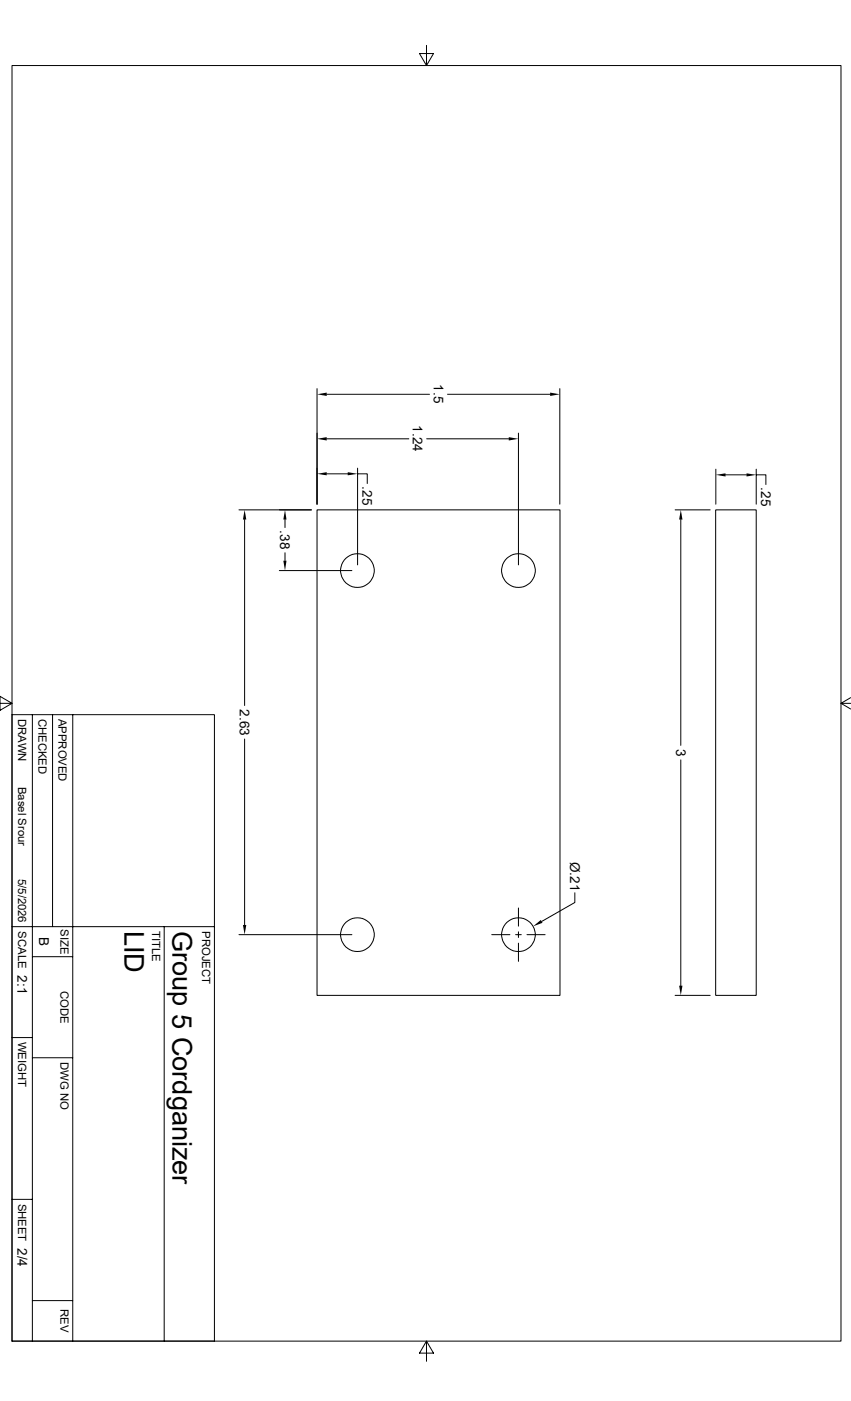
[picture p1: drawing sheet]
<svg xmlns="http://www.w3.org/2000/svg" width="216mm" height="356mm" viewBox="0 0 216 356" stroke-linecap="round" stroke-linejoin="round" font-family="sans-serif">
<g fill="none" stroke="#000" stroke-width=".25">
<path d="M3 16.6h210.4v323.8h-210.4zM108.2 11.5v5.1l1.8-3h-3.6l1.8 3M80.4 98.6v29.4M142 98.6v29.4M82.9 100.1h26.1M82.9 111.4h20.8M90.7 118.8v24.6M108.2 111.4h20.9M113.5 100.1h26.1M131.5 109.9v33.5M181.6 119.1v8.9M191.9 119.1v8.9"/>
<path d="M60.6 129.4h18.4M62.1 131.9v47.2M72.3 131.9v2M80.4 129.4h61.7v123.2h-61.7zM82.9 120.3h5.3M90.7 120.3h2.5v2.4M171.3 129.4h8.9M172.7 131.9v57.3M181.6 129.4h10.3v123.2h-10.3zM184.1 120.5h5.3M191.9 120.5h2.4v2.5M70.9 144.8h18.4"/>
<path d="M72.3 140.3v2M0 178.5h3l-3-1.8v3.6l3-1.8M213.4 178.5l2.4 1.5M215.8 177.1l-2.4 1.4h2.4M3 181.4h51.4v159h-51.4zM8.2 181.4v159M13.3 181.4v53.8M18.5 181.4v159M62.1 187.6v47.2M172.7 192.9v57.3M3 235.2h51.4M41.7 235.2v105.2"/>
<path d="M60.6 237.2h28.7M124.8 237.2h4.6M130.8 237.2h1.4M131.5 230.5v4.6M131.5 236.5v1.5M131.5 239.4v4.6M133.7 237.2h4.6M145.8 226.6v2.5l-8.4 4.8M8.2 242.8h10.3M171.3 252.6h8.9M3 263.4h5.2M8.2 268.5h10.3"/>
<path d="M3 304.4h5.2M8.2 330.1h10.3M108.2 340.4l-1.8 3.1h3.6l-1.8-3.1v5.1"/>
<circle cx="90.7" cy="144.8" r="4.3"/>
<circle cx="131.5" cy="144.8" r="4.3"/>
<circle cx="90.7" cy="237.2" r="4.3"/>
<circle cx="131.5" cy="237.2" r="4.3"/>
</g>
<g fill="#000">
<path d="M80.4 100.1l2.5-.4v.8zM139.6 99.7l2.4 .4-2.4 .4zM80.4 111.4l2.5-.4v.8zM80.4 120.3l2.5-.5v.8zM88.2 119.8l2.5 .5-2.5 .3zM129.1 111l2.4 .4-2.4 .4zM62.1 129.4l.4 2.5h-.9zM72.3 129.4l.4 2.5h-.8zM172.7 129.4l.4 2.5h-.8zM181.6 120.5l2.5-.4v.8zM189.4 120.1l2.5 .4-2.5 .4zM71.9 142.3h.8l-.4 2.5z"/>
<path d="M61.6 234.8h.9l-.4 2.4zM135.3 235.1l1.9-1.6 .4 .7zM172.3 250.2h.8l-.4 2.4z"/>
</g>
<g font-size="6.9">
<text x="31.6" y="236.3" transform="rotate(90 31.6 236.3)">LID</text>
<text x="43.7" y="236.3" transform="rotate(90 43.7 236.3)">Group 5 Cordganizer</text>
</g>
<g font-size="3.4">
<text x="110" y="97.6" transform="rotate(90 110 97.6)">1.5</text>
<text x="104.7" y="108" transform="rotate(90 104.7 108)">1.24</text>
<text x="91.9" y="123.4" transform="rotate(90 91.9 123.4)">.25</text>
<text x="193.1" y="123.7" transform="rotate(90 193.1 123.7)">.25</text>
<text x="71.1" y="134.6" transform="rotate(90 71.1 134.6)">.38</text>
<text x="60.8" y="180" transform="rotate(90 60.8 180)">2.63</text>
<text x="171.5" y="190.1" transform="rotate(90 171.5 190.1)">3</text>
<text x="144.7" y="218.7" transform="rotate(90 144.7 218.7)">Ø.21</text>
<text x="9.9" y="237.9" transform="rotate(90 9.9 237.9)">B</text>
<text x="4.4" y="247.5" transform="rotate(90 4.4 247.5)">2:1</text>
<text x="4.4" y="316.8" transform="rotate(90 4.4 316.8)">2/4</text>
</g>
<g font-size="2.9">
<text x="4.6" y="182.4" transform="rotate(90 4.6 182.4)">DRAWN</text>
<text x="9.7" y="182.4" transform="rotate(90 9.7 182.4)">CHECKED</text>
<text x="14.9" y="182.4" transform="rotate(90 14.9 182.4)">APPROVED</text>
<text x="4.6" y="199.6" transform="rotate(90 4.6 199.6)">Basel Srour</text>
<text x="4.6" y="223" transform="rotate(90 4.6 223)">5/5/2026</text>
<text x="4.6" y="236.4" transform="rotate(90 4.6 236.4)">SCALE</text>
<text x="15.4" y="235.8" transform="rotate(90 15.4 235.8)">SIZE</text>
<text x="38.6" y="236.3" transform="rotate(90 38.6 236.3)">TITLE</text>
<text x="51.3" y="236.3" transform="rotate(90 51.3 236.3)">PROJECT</text>
<text x="15.4" y="251.5" transform="rotate(90 15.4 251.5)">CODE</text>
<text x="4.6" y="264.4" transform="rotate(90 4.6 264.4)">WEIGHT</text>
<text x="15.4" y="269.5" transform="rotate(90 15.4 269.5)">DWG NO</text>
<text x="4.6" y="305.5" transform="rotate(90 4.6 305.5)">SHEET</text>
<text x="15.4" y="332.3" transform="rotate(90 15.4 332.3)">REV</text>
</g>
</svg>
